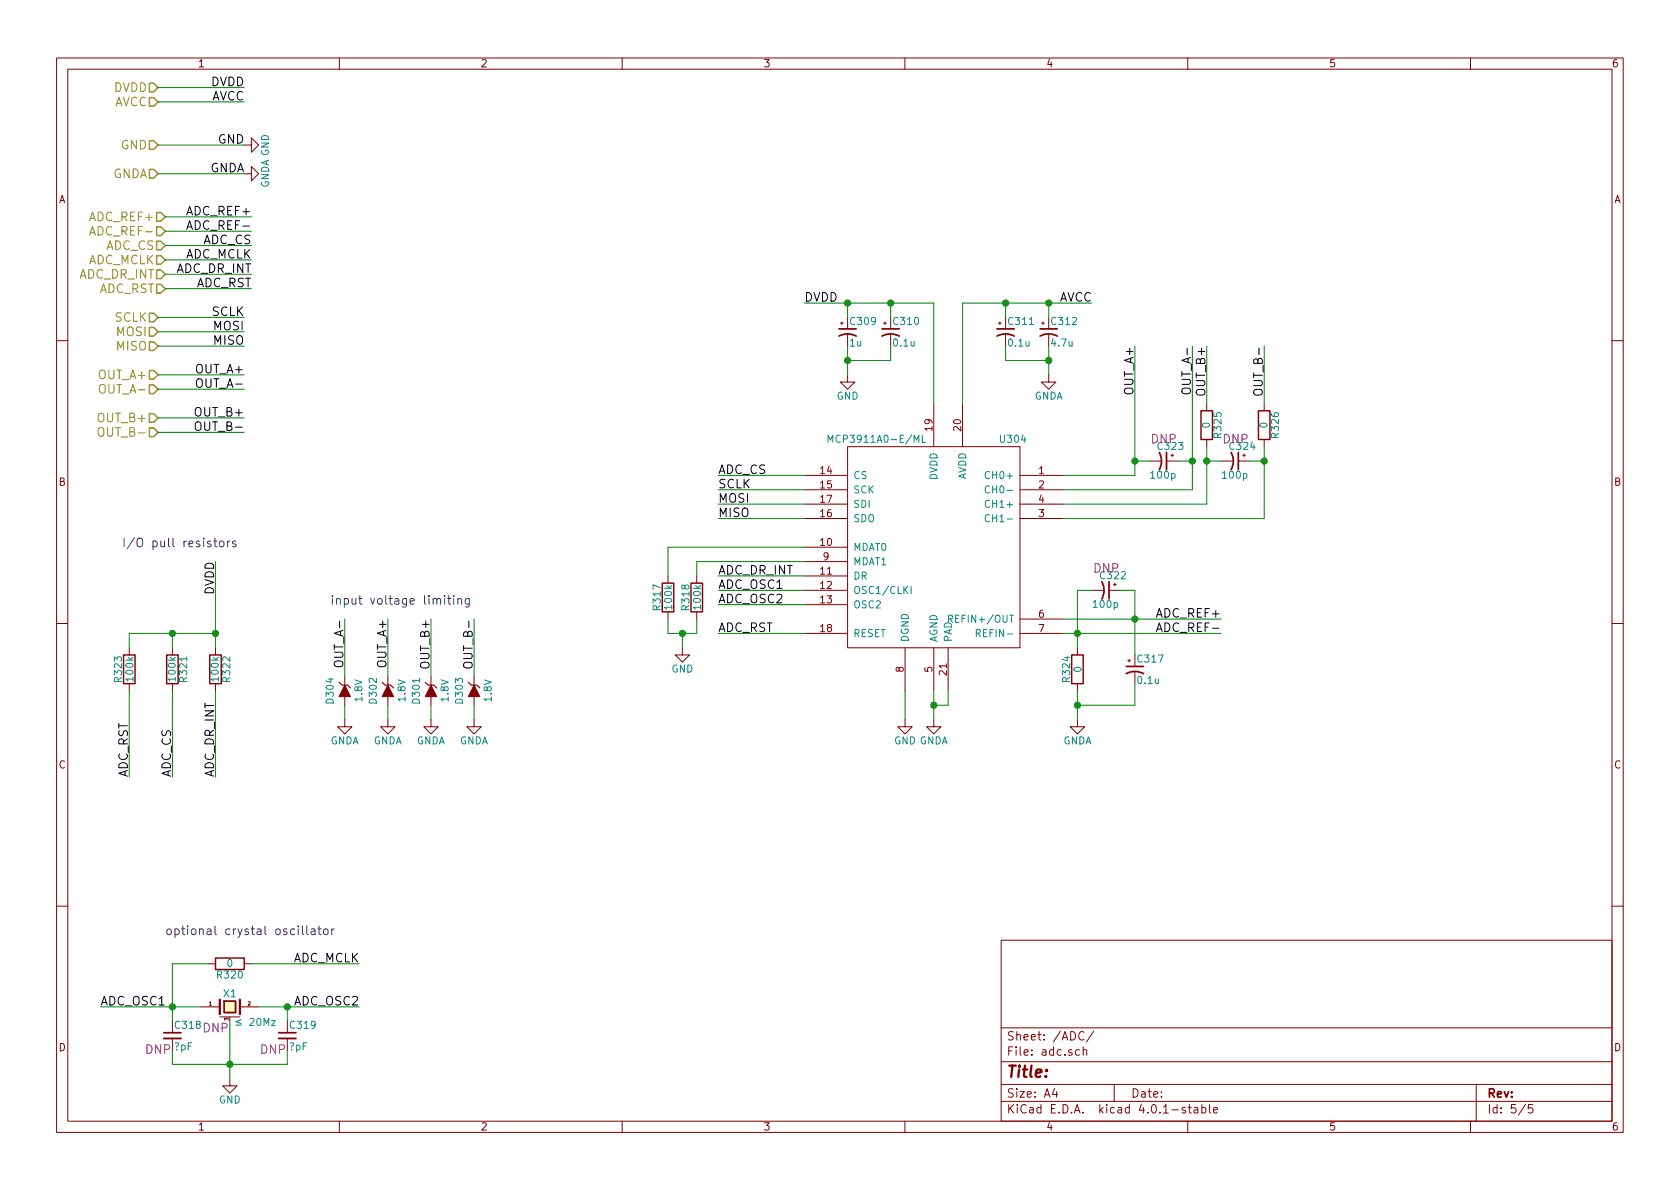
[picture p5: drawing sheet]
EESchema Schematic File Version 2
LIBS:power
LIBS:device
LIBS:transistors
LIBS:conn
LIBS:linear
LIBS:regul
LIBS:74xx
LIBS:cmos4000
LIBS:adc-dac
LIBS:memory
LIBS:xilinx
LIBS:microcontrollers
LIBS:dsp
LIBS:microchip
LIBS:analog_switches
LIBS:motorola
LIBS:texas
LIBS:intel
LIBS:audio
LIBS:interface
LIBS:digital-audio
LIBS:philips
LIBS:display
LIBS:cypress
LIBS:siliconi
LIBS:opto
LIBS:atmel
LIBS:contrib
LIBS:valves
LIBS:analog_devices
LIBS:stm32
LIBS:project
LIBS:maxim
LIBS:rfcom
LIBS:thermistor-measurement-board-cache
EELAYER 25 0
EELAYER END
$Descr A4 11693 8268
encoding utf-8
Sheet 5 5
Title ""
Date ""
Rev ""
Comp ""
Comment1 ""
Comment2 ""
Comment3 ""
Comment4 ""
$EndDescr
Text Label 1500 5400 1    60   ~ 0
ADC_DR_INT
$Comp
L R R322
U 1 1
P 1500 4650
F 0 "R322" V 1580 4650 50  0000 C CNN
F 1 "100k" V 1500 4650 50  0000 C CNN
F 2 "Resistors_SMD:R_0603" V 1430 4650 50  0001 C CNN
F 3 "" H 1500 4650 50  0000 C CNN
	1    1500 4650
	1    0    0    -1  
$EndComp
Text Label 1500 3900 3    60   ~ 0
DVDD
Text Label 1200 5400 1    60   ~ 0
ADC_CS
$Comp
L R R321
U 1 1
P 1200 4650
F 0 "R321" V 1280 4650 50  0000 C CNN
F 1 "100k" V 1200 4650 50  0000 C CNN
F 2 "Resistors_SMD:R_0603" V 1130 4650 50  0001 C CNN
F 3 "" H 1200 4650 50  0000 C CNN
	1    1200 4650
	1    0    0    -1  
$EndComp
$Comp
L R R323
U 1 1
P 900 4650
F 0 "R323" V 980 4650 50  0000 C CNN
F 1 "100k" V 900 4650 50  0000 C CNN
F 2 "Resistors_SMD:R_0603" V 830 4650 50  0001 C CNN
F 3 "" H 900 4650 50  0000 C CNN
	1    900  4650
	-1   0    0    1   
$EndComp
Text Label 900  5400 1    60   ~ 0
ADC_RST
Wire Wire Line
	1500 4800 1500 5400
Wire Wire Line
	1500 3900 1500 4500
Wire Wire Line
	1200 5400 1200 4800
Wire Wire Line
	1200 4500 1200 4400
Wire Wire Line
	900  4400 1500 4400
Connection ~ 1500 4400
Wire Wire Line
	900  5400 900  4800
Wire Wire Line
	900  4500 900  4400
Connection ~ 1200 4400
Text Label 700  7000 0    60   ~ 0
ADC_OSC1
Text Label 2500 7000 2    60   ~ 0
ADC_OSC2
$Comp
L C_Small C318
U 1 1
P 1200 7200
F 0 "C318" H 1210 7270 50  0000 L CNN
F 1 "?pF" H 1210 7120 50  0000 L CNN
F 2 "Capacitors_SMD:C_0402" H 1200 7200 50  0001 C CNN
F 3 "" H 1200 7200 50  0000 C CNN
F 4 "DNP" H 1100 7100 60  0000 C CNN "Note"
	1    1200 7200
	1    0    0    -1  
$EndComp
$Comp
L GND #PWR047
U 1 1
P 1600 7500
F 0 "#PWR047" H 1600 7250 50  0001 C CNN
F 1 "GND" H 1600 7350 50  0000 C CNN
F 2 "" H 1600 7500 50  0000 C CNN
F 3 "" H 1600 7500 50  0000 C CNN
	1    1600 7500
	1    0    0    -1  
$EndComp
$Comp
L R R320
U 1 1
P 1600 6700
F 0 "R320" V 1680 6700 50  0000 C CNN
F 1 "0" V 1600 6700 50  0000 C CNN
F 2 "Resistors_SMD:R_0603" V 1530 6700 50  0001 C CNN
F 3 "" H 1600 6700 50  0000 C CNN
	1    1600 6700
	0    1    1    0   
$EndComp
Text Label 2500 6700 2    60   ~ 0
ADC_MCLK
$Comp
L C_Small C319
U 1 1
P 2000 7200
F 0 "C319" H 2010 7270 50  0000 L CNN
F 1 "?pF" H 2010 7120 50  0000 L CNN
F 2 "Capacitors_SMD:C_0402" H 2000 7200 50  0001 C CNN
F 3 "" H 2000 7200 50  0000 C CNN
F 4 "DNP" H 1900 7100 60  0000 C CNN "Note"
	1    2000 7200
	1    0    0    -1  
$EndComp
$Comp
L CRYSTAL_SMD X1
U 1 1
P 1600 7000
F 0 "X1" H 1600 7090 50  0000 C CNN
F 1 "≤ 20Mz" H 1630 6890 50  0000 L CNN
F 2 "Crystals:crystal_FA238-TSX3225" H 1600 7000 50  0001 C CNN
F 3 "" H 1600 7000 50  0000 C CNN
F 4 "DNP" H 1500 6850 60  0000 C CNN "Note"
	1    1600 7000
	1    0    0    -1  
$EndComp
Wire Wire Line
	1800 7000 2500 7000
Wire Wire Line
	700  7000 1400 7000
Wire Wire Line
	1200 6700 1200 7100
Connection ~ 1200 7000
Wire Wire Line
	2000 7100 2000 7000
Connection ~ 2000 7000
Wire Wire Line
	1200 6700 1450 6700
Wire Wire Line
	1750 6700 2500 6700
Wire Wire Line
	1200 7300 1200 7400
Wire Wire Line
	1200 7400 2000 7400
Wire Wire Line
	2000 7400 2000 7300
Wire Wire Line
	1600 7100 1600 7500
Connection ~ 1600 7400
Text Label 5000 3300 0    60   ~ 0
ADC_CS
Text Label 5000 3400 0    60   ~ 0
SCLK
Text Label 5000 3600 0    60   ~ 0
MISO
Text Label 5000 3500 0    60   ~ 0
MOSI
Text Label 5000 4400 0    60   ~ 0
ADC_RST
$Comp
L CP1_Small C317
U 1 1
P 7900 4650
F 0 "C317" H 7910 4720 50  0000 L CNN
F 1 "0.1u" H 7910 4570 50  0000 L CNN
F 2 "Capacitors_SMD:C_0402" H 7900 4650 50  0001 C CNN
F 3 "" H 7900 4650 50  0000 C CNN
	1    7900 4650
	1    0    0    -1  
$EndComp
$Comp
L GNDA #PWR048
U 1 1
P 6500 5000
F 0 "#PWR048" H 6500 4750 50  0001 C CNN
F 1 "GNDA" H 6500 4850 50  0000 C CNN
F 2 "" H 6500 5000 50  0000 C CNN
F 3 "" H 6500 5000 50  0000 C CNN
	1    6500 5000
	1    0    0    -1  
$EndComp
$Comp
L GND #PWR049
U 1 1
P 6300 5000
F 0 "#PWR049" H 6300 4750 50  0001 C CNN
F 1 "GND" H 6300 4850 50  0000 C CNN
F 2 "" H 6300 5000 50  0000 C CNN
F 3 "" H 6300 5000 50  0000 C CNN
	1    6300 5000
	1    0    0    -1  
$EndComp
Text Label 5600 2100 0    60   ~ 0
DVDD
Text Label 7600 2100 2    60   ~ 0
AVCC
Text Label 7900 2400 3    60   ~ 0
OUT_A+
Text Label 8300 2400 3    60   ~ 0
OUT_A-
$Comp
L R R318
U 1 1
P 4850 4150
F 0 "R318" V 4930 4150 50  0000 C CNN
F 1 "100k" V 4850 4150 50  0000 C CNN
F 2 "Resistors_SMD:R_0603" V 4780 4150 50  0001 C CNN
F 3 "" H 4850 4150 50  0000 C CNN
	1    4850 4150
	-1   0    0    1   
$EndComp
$Comp
L GND #PWR050
U 1 1
P 4750 4500
F 0 "#PWR050" H 4750 4250 50  0001 C CNN
F 1 "GND" H 4750 4350 50  0000 C CNN
F 2 "" H 4750 4500 50  0000 C CNN
F 3 "" H 4750 4500 50  0000 C CNN
	1    4750 4500
	1    0    0    -1  
$EndComp
Text Label 5000 4000 0    60   ~ 0
ADC_DR_INT
Text Label 5000 4100 0    60   ~ 0
ADC_OSC1
Text Label 5000 4200 0    60   ~ 0
ADC_OSC2
$Comp
L CP1_Small C311
U 1 1
P 7000 2300
F 0 "C311" H 7010 2370 50  0000 L CNN
F 1 "0.1u" H 7010 2220 50  0000 L CNN
F 2 "Capacitors_SMD:C_0402" H 7000 2300 50  0001 C CNN
F 3 "" H 7000 2300 50  0000 C CNN
	1    7000 2300
	1    0    0    -1  
$EndComp
$Comp
L CP1_Small C312
U 1 1
P 7300 2300
F 0 "C312" H 7310 2370 50  0000 L CNN
F 1 "4.7u" H 7310 2220 50  0000 L CNN
F 2 "Capacitors_SMD:C_0805" H 7300 2300 50  0001 C CNN
F 3 "" H 7300 2300 50  0000 C CNN
	1    7300 2300
	1    0    0    -1  
$EndComp
$Comp
L GNDA #PWR051
U 1 1
P 7300 2600
F 0 "#PWR051" H 7300 2350 50  0001 C CNN
F 1 "GNDA" H 7300 2450 50  0000 C CNN
F 2 "" H 7300 2600 50  0000 C CNN
F 3 "" H 7300 2600 50  0000 C CNN
	1    7300 2600
	1    0    0    -1  
$EndComp
$Comp
L CP1_Small C310
U 1 1
P 6200 2300
F 0 "C310" H 6210 2370 50  0000 L CNN
F 1 "0.1u" H 6210 2220 50  0000 L CNN
F 2 "Capacitors_SMD:C_0402" H 6200 2300 50  0001 C CNN
F 3 "" H 6200 2300 50  0000 C CNN
	1    6200 2300
	1    0    0    -1  
$EndComp
$Comp
L CP1_Small C309
U 1 1
P 5900 2300
F 0 "C309" H 5910 2370 50  0000 L CNN
F 1 "1u" H 5910 2220 50  0000 L CNN
F 2 "Capacitors_SMD:C_0603" H 5900 2300 50  0001 C CNN
F 3 "" H 5900 2300 50  0000 C CNN
	1    5900 2300
	1    0    0    -1  
$EndComp
$Comp
L GND #PWR052
U 1 1
P 5900 2600
F 0 "#PWR052" H 5900 2350 50  0001 C CNN
F 1 "GND" H 5900 2450 50  0000 C CNN
F 2 "" H 5900 2600 50  0000 C CNN
F 3 "" H 5900 2600 50  0000 C CNN
	1    5900 2600
	1    0    0    -1  
$EndComp
$Comp
L MCP3911A0-E/ML U304
U 1 1
P 6500 3800
F 0 "U304" H 7050 4550 50  0000 C CNN
F 1 "MCP3911A0-E/ML" H 6100 4550 50  0000 C CNN
F 2 "Housings_DFN_QFN:QFN-20-1EP_4x4mm_Pitch0.5mm" H 6050 3000 50  0001 C CNN
F 3 "3V Single-Channel Analog Front End" H 6600 2900 50  0001 C CNN
	1    6500 3800
	1    0    0    -1  
$EndComp
$Comp
L R R317
U 1 1
P 4650 4150
F 0 "R317" V 4730 4150 50  0000 C CNN
F 1 "100k" V 4650 4150 50  0000 C CNN
F 2 "Resistors_SMD:R_0603" V 4580 4150 50  0001 C CNN
F 3 "" H 4650 4150 50  0000 C CNN
	1    4650 4150
	-1   0    0    1   
$EndComp
Text Label 8400 2400 3    60   ~ 0
OUT_B+
$Comp
L GNDA #PWR053
U 1 1
P 7500 5000
F 0 "#PWR053" H 7500 4750 50  0001 C CNN
F 1 "GNDA" H 7500 4850 50  0000 C CNN
F 2 "" H 7500 5000 50  0000 C CNN
F 3 "" H 7500 5000 50  0000 C CNN
	1    7500 5000
	1    0    0    -1  
$EndComp
Text Label 8500 4300 2    60   ~ 0
ADC_REF+
Text Label 8500 4400 2    60   ~ 0
ADC_REF-
$Comp
L R R324
U 1 1
P 7500 4650
F 0 "R324" V 7580 4650 50  0000 C CNN
F 1 "0" V 7500 4650 50  0000 C CNN
F 2 "Resistors_SMD:R_0603" V 7430 4650 50  0001 C CNN
F 3 "" H 7500 4650 50  0000 C CNN
	1    7500 4650
	-1   0    0    1   
$EndComp
$Comp
L CP1_Small C322
U 1 1
P 7700 4100
F 0 "C322" V 7600 4050 50  0000 L CNN
F 1 "100p" V 7800 4000 50  0000 L CNN
F 2 "Capacitors_SMD:C_0402" H 7700 4100 50  0001 C CNN
F 3 "" H 7700 4100 50  0000 C CNN
F 4 "DNP" V 7550 4100 60  0000 C CNN "Note"
	1    7700 4100
	0    1    1    0   
$EndComp
$Comp
L CP1_Small C323
U 1 1
P 8100 3200
F 0 "C323" V 8000 3150 50  0000 L CNN
F 1 "100p" V 8200 3100 50  0000 L CNN
F 2 "Capacitors_SMD:C_0402" H 8100 3200 50  0001 C CNN
F 3 "" H 8100 3200 50  0000 C CNN
F 4 "DNP" V 7950 3200 60  0000 C CNN "Note"
	1    8100 3200
	0    1    1    0   
$EndComp
$Comp
L CP1_Small C324
U 1 1
P 8600 3200
F 0 "C324" V 8500 3150 50  0000 L CNN
F 1 "100p" V 8700 3100 50  0000 L CNN
F 2 "Capacitors_SMD:C_0402" H 8600 3200 50  0001 C CNN
F 3 "" H 8600 3200 50  0000 C CNN
F 4 "DNP" V 8450 3200 60  0000 C CNN "Note"
	1    8600 3200
	0    1    1    0   
$EndComp
Text Label 8800 2400 3    60   ~ 0
OUT_B-
$Comp
L R R325
U 1 1
P 8400 2950
F 0 "R325" V 8480 2950 50  0000 C CNN
F 1 "0" V 8400 2950 50  0000 C CNN
F 2 "Resistors_SMD:R_0603" V 8330 2950 50  0001 C CNN
F 3 "" H 8400 2950 50  0000 C CNN
	1    8400 2950
	1    0    0    -1  
$EndComp
$Comp
L R R326
U 1 1
P 8800 2950
F 0 "R326" V 8880 2950 50  0000 C CNN
F 1 "0" V 8800 2950 50  0000 C CNN
F 2 "Resistors_SMD:R_0603" V 8730 2950 50  0001 C CNN
F 3 "" H 8800 2950 50  0000 C CNN
	1    8800 2950
	1    0    0    -1  
$EndComp
Wire Wire Line
	5000 3300 5600 3300
Wire Wire Line
	5000 3400 5600 3400
Wire Wire Line
	5000 3500 5600 3500
Wire Wire Line
	5000 3600 5600 3600
Wire Wire Line
	5000 4400 5600 4400
Wire Wire Line
	6300 5000 6300 4800
Wire Wire Line
	6500 4800 6500 5000
Wire Wire Line
	7900 3300 7400 3300
Wire Wire Line
	8300 3400 7400 3400
Wire Wire Line
	5000 4000 5600 4000
Wire Wire Line
	4850 3900 5600 3900
Wire Wire Line
	5000 4100 5600 4100
Wire Wire Line
	5000 4200 5600 4200
Wire Wire Line
	6500 4900 6600 4900
Wire Wire Line
	6600 4900 6600 4800
Connection ~ 6500 4900
Wire Wire Line
	6700 2100 7600 2100
Wire Wire Line
	7300 2100 7300 2200
Wire Wire Line
	7000 2200 7000 2100
Connection ~ 7000 2100
Wire Wire Line
	7000 2400 7000 2500
Wire Wire Line
	7000 2500 7300 2500
Wire Wire Line
	7300 2400 7300 2600
Connection ~ 7300 2500
Wire Wire Line
	5900 2200 5900 2100
Wire Wire Line
	5600 2100 6500 2100
Wire Wire Line
	6200 2100 6200 2200
Connection ~ 6200 2100
Wire Wire Line
	6200 2400 6200 2500
Wire Wire Line
	6200 2500 5900 2500
Wire Wire Line
	5900 2400 5900 2600
Connection ~ 5900 2500
Wire Wire Line
	4850 3900 4850 4000
Wire Wire Line
	5600 3800 4650 3800
Wire Wire Line
	4650 3800 4650 4000
Wire Wire Line
	4650 4300 4650 4400
Wire Wire Line
	4650 4400 4850 4400
Wire Wire Line
	4850 4400 4850 4300
Wire Wire Line
	4750 4500 4750 4400
Connection ~ 4750 4400
Wire Wire Line
	7400 4400 8500 4400
Wire Wire Line
	7400 4300 8500 4300
Wire Wire Line
	7900 4100 7900 4550
Wire Wire Line
	7900 4750 7900 4900
Wire Wire Line
	7900 4900 7500 4900
Connection ~ 7500 4900
Connection ~ 5900 2100
Connection ~ 7300 2100
Wire Wire Line
	6700 2100 6700 2800
Wire Wire Line
	6500 2100 6500 2800
Connection ~ 7900 4300
Wire Wire Line
	7500 4100 7500 4500
Wire Wire Line
	7500 4800 7500 5000
Connection ~ 7500 4400
Wire Wire Line
	7800 4100 7900 4100
Wire Wire Line
	7600 4100 7500 4100
Wire Wire Line
	7900 2400 7900 3300
Wire Wire Line
	8300 2400 8300 3400
Wire Wire Line
	8400 3100 8400 3500
Wire Wire Line
	8800 3100 8800 3600
Wire Wire Line
	8000 3200 7900 3200
Connection ~ 7900 3200
Wire Wire Line
	8200 3200 8300 3200
Connection ~ 8300 3200
Wire Wire Line
	8400 3200 8500 3200
Connection ~ 8400 3200
Wire Wire Line
	8800 3200 8700 3200
Connection ~ 8800 3200
Wire Wire Line
	8800 3600 7400 3600
Wire Wire Line
	8400 3500 7400 3500
Wire Wire Line
	8800 2800 8800 2400
Wire Wire Line
	8400 2400 8400 2800
Text HLabel 1100 600  0    60   Input ~ 0
DVDD
Text HLabel 1100 700  0    60   Input ~ 0
AVCC
Text HLabel 1100 1200 0    60   Input ~ 0
GNDA
Text HLabel 1100 1000 0    60   Input ~ 0
GND
Text Label 1700 600  2    60   ~ 0
DVDD
Text Label 1700 700  2    60   ~ 0
AVCC
Text Label 1700 1000 2    60   ~ 0
GND
Text Label 1700 1200 2    60   ~ 0
GNDA
$Comp
L GND #PWR054
U 1 1
P 1700 1000
F 0 "#PWR054" H 1700 750 50  0001 C CNN
F 1 "GND" H 1700 850 50  0000 C CNN
F 2 "" H 1700 1000 50  0000 C CNN
F 3 "" H 1700 1000 50  0000 C CNN
	1    1700 1000
	0    -1   -1   0   
$EndComp
$Comp
L GNDA #PWR055
U 1 1
P 1700 1200
F 0 "#PWR055" H 1700 950 50  0001 C CNN
F 1 "GNDA" H 1700 1050 50  0000 C CNN
F 2 "" H 1700 1200 50  0000 C CNN
F 3 "" H 1700 1200 50  0000 C CNN
	1    1700 1200
	0    -1   -1   0   
$EndComp
Wire Wire Line
	1700 600  1100 600 
Wire Wire Line
	1700 1200 1100 1200
Wire Wire Line
	1100 1000 1700 1000
Wire Wire Line
	1100 700  1700 700 
Text Label 1750 1700 2    60   ~ 0
ADC_CS
Text Label 1750 1900 2    60   ~ 0
ADC_DR_INT
Text Label 1750 2000 2    60   ~ 0
ADC_RST
Text HLabel 1150 1700 0    60   Input ~ 0
ADC_CS
Text HLabel 1150 1900 0    60   Input ~ 0
ADC_DR_INT
Text HLabel 1150 2000 0    60   Input ~ 0
ADC_RST
Text Label 1750 1800 2    60   ~ 0
ADC_MCLK
Text HLabel 1150 1800 0    60   Input ~ 0
ADC_MCLK
Text HLabel 1150 1500 0    60   Input ~ 0
ADC_REF+
Text HLabel 1150 1600 0    60   Input ~ 0
ADC_REF-
Text Label 1750 1500 2    60   ~ 0
ADC_REF+
Text Label 1750 1600 2    60   ~ 0
ADC_REF-
Wire Wire Line
	1750 1700 1150 1700
Wire Wire Line
	1150 1900 1750 1900
Wire Wire Line
	1750 2000 1150 2000
Wire Wire Line
	1750 1800 1150 1800
Wire Wire Line
	1150 1600 1750 1600
Wire Wire Line
	1750 1500 1150 1500
Text Label 1700 2200 2    60   ~ 0
SCLK
Text Label 1700 2400 2    60   ~ 0
MISO
Text Label 1700 2300 2    60   ~ 0
MOSI
Text HLabel 1100 2200 0    60   Input ~ 0
SCLK
Text HLabel 1100 2300 0    60   Input ~ 0
MOSI
Text HLabel 1100 2400 0    60   Input ~ 0
MISO
Wire Wire Line
	1700 2200 1100 2200
Wire Wire Line
	1700 2300 1100 2300
Wire Wire Line
	1700 2400 1100 2400
Text HLabel 1100 2900 0    60   Input ~ 0
OUT_B+
Text HLabel 1100 3000 0    60   Input ~ 0
OUT_B-
Text Label 1700 2900 2    60   ~ 0
OUT_B+
Text Label 1700 3000 2    60   ~ 0
OUT_B-
Text HLabel 1100 2600 0    60   Input ~ 0
OUT_A+
Text HLabel 1100 2700 0    60   Input ~ 0
OUT_A-
Text Label 1700 2600 2    60   ~ 0
OUT_A+
Text Label 1700 2700 2    60   ~ 0
OUT_A-
Wire Wire Line
	1100 3000 1700 3000
Wire Wire Line
	1700 2900 1100 2900
Wire Wire Line
	1100 2700 1700 2700
Wire Wire Line
	1700 2600 1100 2600
$Comp
L ZENERsmall D304
U 1 1
P 2400 4800
F 0 "D304" H 2400 4900 50  0000 C CNN
F 1 "1.8V" H 2400 4700 50  0000 C CNN
F 2 "Diodes_SMD:SOD-123" H 2400 4800 50  0001 C CNN
F 3 "" H 2400 4800 50  0000 C CNN
	1    2400 4800
	0    -1   1    0   
$EndComp
$Comp
L ZENERsmall D302
U 1 1
P 2700 4800
F 0 "D302" H 2700 4900 50  0000 C CNN
F 1 "1.8V" H 2700 4700 50  0000 C CNN
F 2 "Diodes_SMD:SOD-123" H 2700 4800 50  0001 C CNN
F 3 "" H 2700 4800 50  0000 C CNN
	1    2700 4800
	0    -1   1    0   
$EndComp
$Comp
L ZENERsmall D301
U 1 1
P 3000 4800
F 0 "D301" H 3000 4900 50  0000 C CNN
F 1 "1.8V" H 3000 4700 50  0000 C CNN
F 2 "Diodes_SMD:SOD-123" H 3000 4800 50  0001 C CNN
F 3 "" H 3000 4800 50  0000 C CNN
	1    3000 4800
	0    -1   1    0   
$EndComp
$Comp
L ZENERsmall D303
U 1 1
P 3300 4800
F 0 "D303" H 3300 4900 50  0000 C CNN
F 1 "1.8V" H 3300 4700 50  0000 C CNN
F 2 "Diodes_SMD:SOD-123" H 3300 4800 50  0001 C CNN
F 3 "" H 3300 4800 50  0000 C CNN
	1    3300 4800
	0    -1   1    0   
$EndComp
Wire Wire Line
	2700 4700 2700 4300
Wire Wire Line
	2700 5000 2700 4900
Wire Wire Line
	2400 4900 2400 5000
Wire Wire Line
	2400 4300 2400 4700
Text Label 2700 4300 3    60   ~ 0
OUT_A+
Text Label 2400 4300 3    60   ~ 0
OUT_A-
$Comp
L GNDA #PWR056
U 1 1
P 2400 5000
F 0 "#PWR056" H 2400 4750 50  0001 C CNN
F 1 "GNDA" H 2400 4850 50  0000 C CNN
F 2 "" H 2400 5000 50  0000 C CNN
F 3 "" H 2400 5000 50  0000 C CNN
	1    2400 5000
	-1   0    0    -1  
$EndComp
$Comp
L GNDA #PWR057
U 1 1
P 2700 5000
F 0 "#PWR057" H 2700 4750 50  0001 C CNN
F 1 "GNDA" H 2700 4850 50  0000 C CNN
F 2 "" H 2700 5000 50  0000 C CNN
F 3 "" H 2700 5000 50  0000 C CNN
	1    2700 5000
	-1   0    0    -1  
$EndComp
Text Label 3000 4300 3    60   ~ 0
OUT_B+
Text Label 3300 4300 3    60   ~ 0
OUT_B-
Wire Wire Line
	3000 5000 3000 4900
Wire Wire Line
	3300 4900 3300 5000
$Comp
L GNDA #PWR058
U 1 1
P 3300 5000
F 0 "#PWR058" H 3300 4750 50  0001 C CNN
F 1 "GNDA" H 3300 4850 50  0000 C CNN
F 2 "" H 3300 5000 50  0000 C CNN
F 3 "" H 3300 5000 50  0000 C CNN
	1    3300 5000
	-1   0    0    -1  
$EndComp
$Comp
L GNDA #PWR059
U 1 1
P 3000 5000
F 0 "#PWR059" H 3000 4750 50  0001 C CNN
F 1 "GNDA" H 3000 4850 50  0000 C CNN
F 2 "" H 3000 5000 50  0000 C CNN
F 3 "" H 3000 5000 50  0000 C CNN
	1    3000 5000
	-1   0    0    -1  
$EndComp
Wire Wire Line
	3000 4700 3000 4300
Wire Wire Line
	3300 4300 3300 4700
Text Notes 2300 4200 0    60   ~ 0
input voltage limiting
Text Notes 1150 6500 0    60   ~ 0
optional crystal oscillator
Text Notes 850  3800 0    60   ~ 0
I/O pull resistors
$EndSCHEMATC
